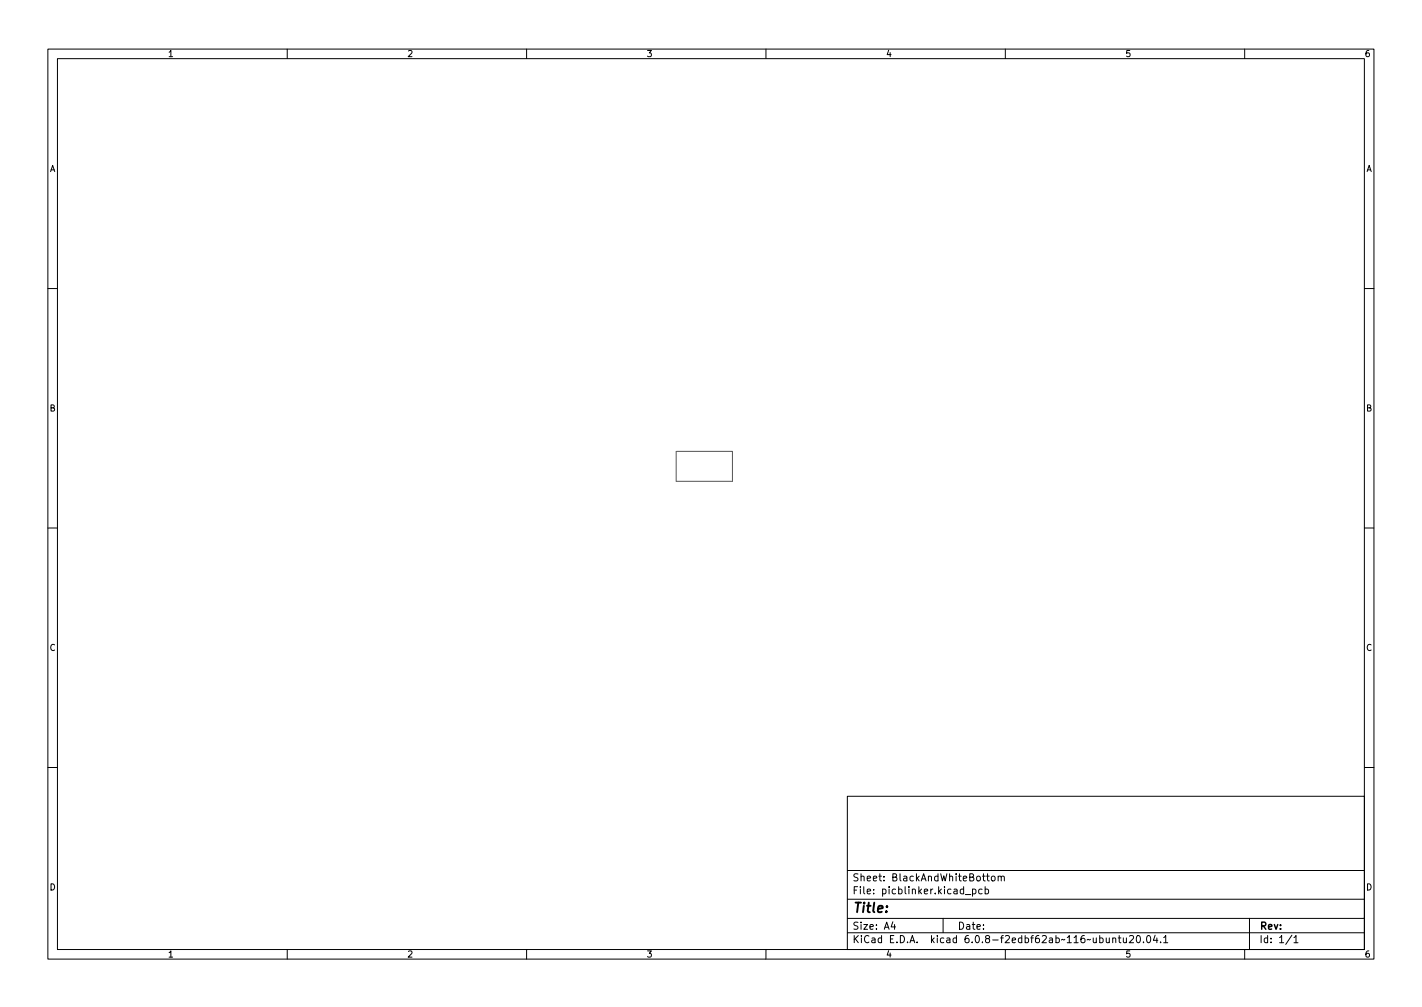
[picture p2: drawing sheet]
<svg xmlns="http://www.w3.org/2000/svg" width="297mm" height="210mm" viewBox="0 0 297 210" stroke-linecap="round" stroke-linejoin="round" font-family="sans-serif">
<g fill="none" stroke="#000" stroke-width=".21">
<path d="M10 10.2h277v190.1h-277zM12 12.2h273v186.1h-273zM60 10.2v2M110 10.2v2M160 10.2v2M210 10.2v2M260 10.2v2M10 60.2h2M285 60.2h2M10 110.2h2M285 110.2h2M10 160.2h2"/>
<path d="M177 166.3h108v32h-108zM285 160.2h2M60 198.3v2M110 198.3v2M160 198.3v2M177 194.8h108M177 191.8h108M177 187.8h108M177 181.8h108M186.5 192.5l-.4 1h1M186.9 193v1M197 191.8v3"/>
<path d="M201.6 186.8h1.2M203.1 185.7l.5-.1 .3 .3-.2 .7h-.6M203.1 185.6v1.5M205.1 185.7l-.4-.1-.3 .3 .2 .7h.5M205.8 185.7l.4-.1 .3 .3-.1 .7h-.6M205.8 185.1v1.5M206.1 182.9h.5M206.3 182.4v1.3l.3 .2M207.1 183.1l.3-.2 .4 .2 .1 .5-.2 .3h-.3l-.3-.1zM208.5 183.1l.2-.2 .4 .1v.9M208.5 182.9v1M209.1 183.1l.3-.2 .3 .1 .1 .9"/>
<path d="M210 198.3v2M232.4 196l.2-.2 .4 .1 .1 .9M232.4 195.8v1M233.6 195.8h.5M233.8 195.3v1.3l.3 .2M234.6 195.8l.1 1h.4l.2-.1M235.3 195.8v1M235.9 195.5l.6-.2 .3 .5-.9 1h.9M237.6 195.4l.1-.1a.8 .8 0 0 1 .5 .8 .8 .8 0 0 1-.5 .7 1 1 0 0 1-.1-1.4zM238.9 196.7v.1M239.7 195.4l.2-.1a.8 .8 0 0 1 .5 .8 .8 .8 0 0 1-.5 .7 1 1 0 0 1-.2-1.4zM241.3 195.3l-.4 1h1"/>
<path d="M241.6 195.8v1M242.4 196.7v.1M243.1 195.8l.4-.5v1.5M243.1 196.8h.8M260 198.3v2M261 191.8v6.5M269.9 195.3l-1.3 1.9M270.3 195.8l.4-.5v1.5M270.3 196.8h.8"/>
</g>
<path d="M141.3 94.2h11.7v6.3h-11.7z" fill="none" stroke="#575757" stroke-width=".21"/>
<text font-size="2.8" x="178" y="190.6">Title:</text>
<g font-size="2.1">
<text x="178" y="184">Sheet: BlackAndWhiteBottom</text>
<text x="178" y="186.7">File: picblinker.kicad_pcb</text>
<text x="178" y="196.9">KiCad E.D.A. kicad 6.0.8-f2edbf62ab~116~ubuntu20.04.1</text>
<text x="178" y="194.1">Size: A4</text>
<text x="200" y="194.1">Date:</text>
<text x="263" y="194.1">Rev:</text>
<text x="263" y="196.9">Id: 1/1</text>
</g>
<g font-size="1.8">
<text x="35" y="11.9">1</text>
<text x="85" y="11.9">2</text>
<text x="135" y="11.9">3</text>
<text x="185" y="11.9">4</text>
<text x="235" y="11.9">5</text>
<text x="285" y="11.9">6</text>
<text x="10.3" y="35.9">A</text>
<text x="285.3" y="35.9">A</text>
<text x="10.3" y="85.9">B</text>
<text x="285.3" y="85.9">B</text>
<text x="10.3" y="135.9">C</text>
<text x="285.3" y="135.9">C</text>
<text x="10.3" y="185.9">D</text>
<text x="285.3" y="185.9">D</text>
<text x="35" y="199.9">1</text>
<text x="85" y="199.9">2</text>
<text x="135" y="199.9">3</text>
<text x="185" y="199.9">4</text>
<text x="235" y="199.9">5</text>
<text x="285" y="199.9">6</text>
</g>
</svg>
